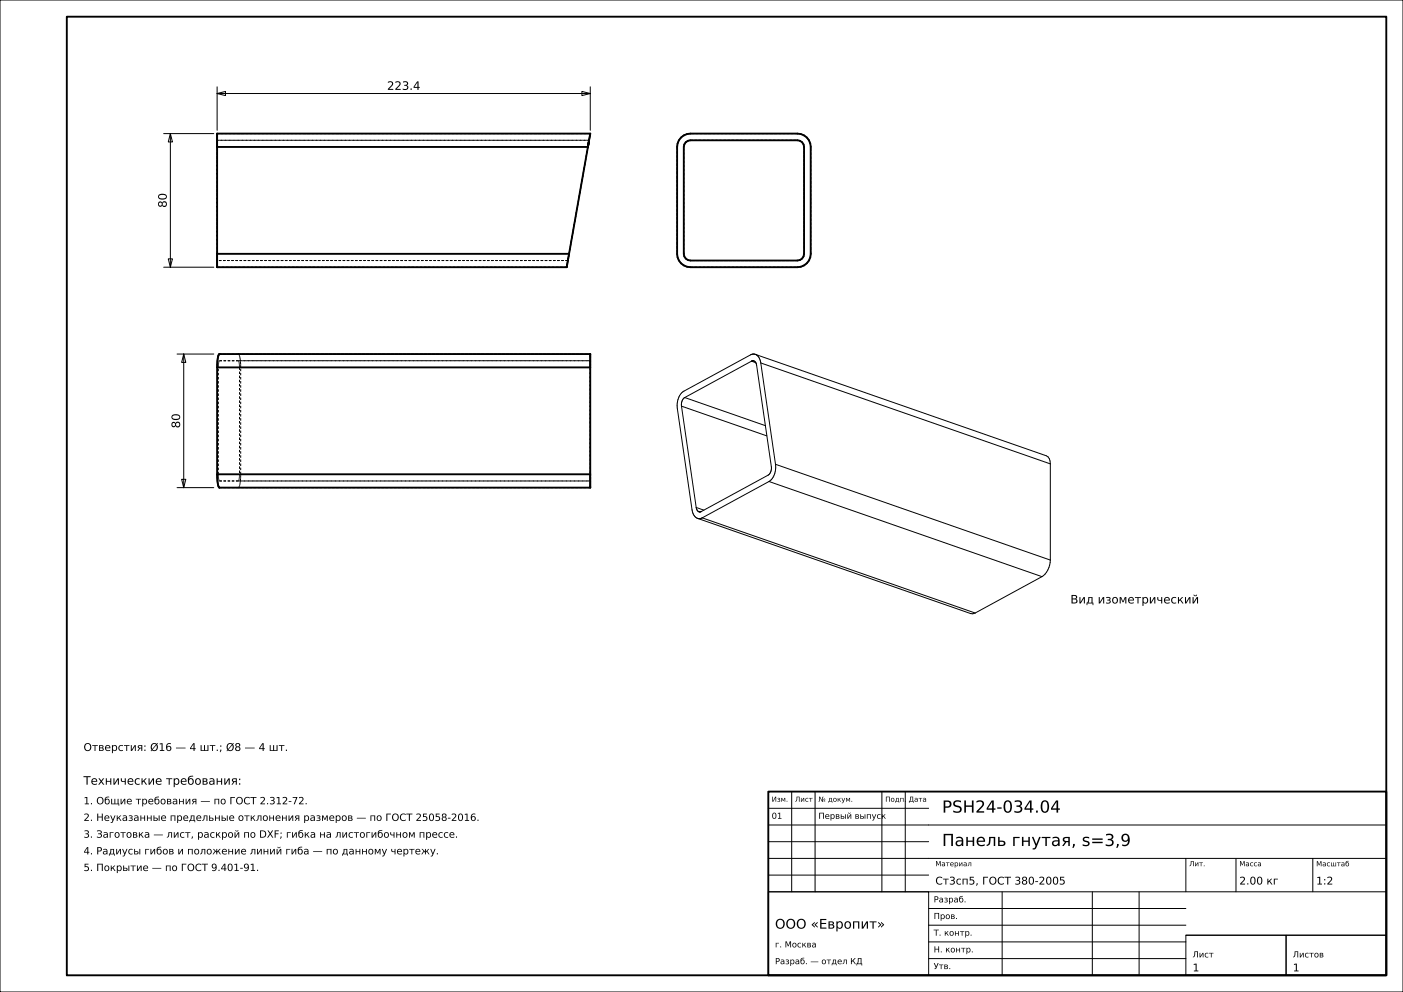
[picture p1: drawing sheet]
<svg xmlns="http://www.w3.org/2000/svg" width="420mm" height="297mm" viewBox="0 0 420 297" stroke-linecap="round" stroke-linejoin="round" font-family="sans-serif">
<g fill="none" stroke="#000" stroke-width=".3">
<path d="M0 0h420v297h-420zM49 40h15M51 40l.6 2.5h-1.2zM51 40v40M65 28l2.5-.6v1.2zM65 26v13M65 28h111.7M174.2 27.4l2.5 .6-2.5 .6zM176.7 26v13M50.4 77.5h1.2l-.6 2.5zM49 80h15M53 106h11"/>
<path d="M55 106l.6 2.5h-1.2zM55 106v40M205 119l-.8 1.1-.2 1.5M205 119l24.1 8.4M225 108.1l-20 10.9M225 108.1l1.2 .5M225.2 108l-.2 .1M225.2 108h.1M225.3 108h-.1M225.4 108h.1M225.4 108h-.1M225.5 108h.1"/>
<path d="M225.6 108l.1 .1M225.7 108.1l.6 .5M226.1 106.1l-.7-.1-.7 .2-20 10.9a5.3 5.3 0 0 0-1.9 5.2l4.4 30.6 .5 1.4 1.1 .9M226.1 106.1l1.1 .9 .5 1.7M226.1 106.1l87.1 30.4a2.36 2.36 0 0 1 1.2 2.4M226.3 108.6l4.6 31.1-.2 1.5-.8 1.1-20.3 11M227.7 108.7l4.5 30.3M227.7 108.7l86.7 30.2M204 121.6l4.4 30.3M204 121.6l25.6 8.9M232.2 139a5.3 5.3 0 0 1-2 5.2M232.2 139l82.2 28.7"/>
<path d="M314.4 138.9v28.8M53 146h11M54.4 143.5h1.2l-.6 2.5zM208.4 151.9a1.39 1.39 0 0 0 1 1.4M208.4 151.9l2.3 .8M208.8 155.2l81.8 28.5 1.3-.2M209.4 153.3h.1M209.6 153.3h-.1M210.2 155l-.7 .3-.7-.1M210.2 155l81.7 28.5M230.2 144.2l-20 10.8M230.2 144.2l81.7 28.4"/>
<path d="M311.9 172.6l-20 10.9M314.4 167.7a6.1 6.1 0 0 1-2.5 4.9M237 237v30M244 237v30M264 237v30M271 237v30M230 257h185M230 252h48M230 247h185M230 242h48M355 257v10M370 257v10"/>
<path d="M393 257v10M230 267h48v25h-48zM230 267h185M230 262h48M278 277h77M278 272h77M300 267v25M327 267v25M341 267v25M278 287h77M278 282h77M355 280h30v12h-30z"/>
<path d="M355 280h60M385 280h30v12h-30z"/>
</g>
<path d="M20 5h395v287h-395zM65 40h111.7l-7.1 40h-104.6zM65 44h111M203.9 41.2l.8-.7 2-.5h32a4 4 0 0 1 4 4v32a4 4 0 0 1-4 4h-32a4 4 0 0 1-4-4v-32l.5-2zM205.3 42.6l.6-.4 .8-.2h32a2 2 0 0 1 2 2v32a2 2 0 0 1-2 2h-32a2 2 0 0 1-2-2v-32l.2-.8zM65 76h105.4M65 110v32M65 110l.2-2.8 .5-1.2h111v40h-111l-.5-1.2-.2-2.8M65 110h111.7M65 142h111.7M230 237h185v55h-185z" fill="none" stroke="#000" stroke-width=".56"/>
<g fill="none" stroke="#000" stroke-width=".3" stroke-dasharray=".7 .5" stroke-linecap="butt">
<path d="M176.7 40h-111.7M206.7 40h-.4M238.7 40h-32M65 44v-.2M65 43.8v-.2M65 43.6v-.3M65 43.3v-.2M65 43.1v-.2M65 42.9v-.1M65 42.8v-.2M65 42.6v-.2M65 42.4v-.1"/>
<path d="M65 42.3v-.1M65 42.2v-.1M65 42.1v-.1M65 42h111.3M65 44v32M65 42v.1M65 42.1v.1M65 42.2v.1M65 42.3v.1M65 42.4v.2M65 42.6v.2M65 42.8v.1"/>
<path d="M65 42.9v.2M65 43.1v.2M65 43.3v.3M65 43.6v.2M65 43.8v.2M65 44v-.4M65 43.6v-.5M65 43.1v-.4M65 42.7v-.4M65 42.3v-.4M65 41.9v-.4M65 41.5v-.3"/>
<path d="M65 41.2v-.3M65 40.9v-.3M65 40.6v-.2M65 40.4v-.2M65 40.2v-.1M65 40.1v-.1M176 44l-5.6 32M176.1 43.6l-.1 .4M176.2 43.1l-.1 .5M176.2 42.7v.4M176.3 42.3l-.1 .4M176.3 42h-111.3"/>
<path d="M176.4 41.9l-.1 .4M176.4 41.5v.4M176.5 41.2l-.1 .3M176.5 40.9v.3M176.6 40.6l-.1 .3M176.6 40.4v.2M176.7 40.2l-.1 .2M176.7 40.1v.1M176.7 40v.1M202.7 44v32M202.7 43.6v.4M202.8 43.1l-.1 .5"/>
<path d="M202.9 42.7l-.1 .4M203.1 42.3l-.2 .4M203.3 41.9l-.2 .4M203.6 41.5l-.3 .4M203.9 41.2l-.3 .3M204.2 40.9l-.3 .3M204.6 40.6l-.4 .3M204.7 44v-.2M204.7 43.8l.1-.2M204.8 43.6v-.3M204.8 43.3l.1-.2M204.9 43.1l.1-.2"/>
<path d="M205 40.4l-.4 .2M205 42.9l.1-.1M205.1 42.8l.2-.2M205.3 42.6l.2-.2M205.4 40.2l-.4 .2M205.5 42.4l.1-.1M205.6 42.3l.2-.1M205.8 40.1l-.4 .1M205.8 42.2l.2-.1M206 42.1h.3M206.3 40l-.5 .1M206.3 42.1l.2-.1"/>
<path d="M206.5 42h.2M206.7 42h32M238.7 42h.2M238.9 42l.2 .1M239.1 42.1h.3M239.1 40h-.4M239.4 42.1l.2 .1M239.6 42.2l.2 .1M239.6 40.1l-.5-.1M239.8 42.3l.1 .1M239.9 42.4l.2 .2M240 40.2l-.4-.1"/>
<path d="M240.1 42.6l.2 .2M240.3 42.8l.1 .1M240.4 42.9l.1 .2M240.4 40.4l-.4-.2M240.5 43.1l.1 .2M240.6 43.3v.3M240.6 43.6l.1 .2M240.7 43.8v.2M240.7 44v32M240.8 40.6l-.4-.2M241.2 40.9l-.4-.3M241.5 41.2l-.3-.3"/>
<path d="M241.8 41.5l-.3-.3M242.1 41.9l-.3-.4M242.3 42.3l-.2-.4M242.5 42.7l-.2-.4M242.6 43.1l-.1-.4M242.7 43.6l-.1-.5M242.7 44v-.4M65 78v-.1M65 77.9v-.1M65 77.8v-.1M65 77.7v-.1M65 77.6v-.2"/>
<path d="M65 77.4v-.2M65 77.2v-.1M65 77.1v-.2M65 76.9v-.2M65 76.7v-.3M65 76.4v-.2M65 76.2v-.2M65 76v-32M65 80v-.1M65 79.9v-.1M65 79.8v-.2M65 79.6v-.2"/>
<path d="M65 79.4v-.3M65 79.1v-.3M65 78.8v-.3M65 78.5v-.4M65 78.1v-.4M65 77.7v-.4M65 77.3v-.4M65 76.9v-.5M65 76.4v-.4M65 76v.2M65 76.2v.2M65 76.4v.3"/>
<path d="M65 76.7v.2M65 76.9v.2M65 77.1v.1M65 77.2v.2M65 77.4v.2M65 77.6v.1M65 77.7v.1M65 77.8v.1M65 77.9v.1M169.7 80h-.1M169.7 79.9v.1M169.7 79.8v.1"/>
<path d="M169.7 79.6v.2M169.8 79.4l-.1 .2M169.8 79.1v.3M169.9 78.8l-.1 .3M169.9 78.5v.3M170 78.1l-.1 .4M170 78h-105M170 78v-.1M170 77.9v.1M170 77.9v-.1M170 77.8v.1M170 77.8l.1-.1"/>
<path d="M170 77.7v.4M170.1 77.7l-.1 .1M170.1 77.7v-.1M170.1 77.6v.1M170.1 77.6v-.2M170.1 77.4v.2M170.1 77.4v-.2M170.1 77.3l-.1 .4M170.1 77.2v.2M170.1 77.2l.1-.1M170.2 77.1l-.1 .1M170.2 77.1v-.2"/>
<path d="M170.2 76.9l-.1 .4M170.2 76.9v.2M170.2 76.9v-.2M170.2 76.7v.2M170.2 76.7l.1-.3M170.3 76.4l-.1 .5M170.3 76.4l-.1 .3M170.3 76.4v-.2M170.3 76.2v.2M170.3 76.2l.1-.2M170.4 76l-.1 .4M170.4 76l-.1 .2"/>
<path d="M170.4 76l5.6-32M202.7 76v.4M202.7 76.4l.1 .5M202.8 76.9l.1 .4M202.9 77.3l.2 .4M203.1 77.7l.2 .4M203.3 78.1l.3 .4M203.6 78.5l.3 .3M203.9 78.8l.3 .3M204.2 79.1l.4 .3M204.6 79.4l.4 .2M204.7 76v-32"/>
<path d="M204.7 76.2v-.2M204.8 76.4l-.1-.2M204.8 76.7v-.3M204.9 76.9l-.1-.2M205 79.6l.4 .2M205 77.1l-.1-.2M205.1 77.2l-.1-.1M205.3 77.4l-.2-.2M205.4 79.8l.4 .1M205.5 77.6l-.2-.2M205.6 77.7l-.1-.1M205.8 79.9l.5 .1"/>
<path d="M205.8 77.8l-.2-.1M206 77.9l-.2-.1M206.3 80h.4M206.3 77.9h-.3M206.5 78l-.2-.1M206.7 78h-.2M238.7 78h-32M238.9 78h-.2M239.1 77.9l-.2 .1M239.1 80l.5-.1M239.4 77.9h-.3M239.6 77.8l-.2 .1"/>
<path d="M239.6 79.9l.4-.1M239.8 77.7l-.2 .1M239.9 77.6l-.1 .1M240 79.8l.4-.2M240.1 77.4l-.2 .2M240.3 77.2l-.2 .2M240.4 77.1l-.1 .1M240.4 79.6l.4-.2M240.5 76.9l-.1 .2M240.6 76.7l-.1 .2M240.6 76.4v.3M240.7 76.2l-.1 .2"/>
<path d="M240.7 76v.2M240.8 79.4l.4-.3M241.2 79.1l.3-.3M241.5 78.8l.3-.3M241.8 78.5l.3-.4M242.1 78.1l.2-.4M242.3 77.7l.2-.4M242.5 77.3l.1-.4M242.6 76.9l.1-.5M242.7 76.4v-.4M242.7 76v-32M169.6 80h-104.6"/>
<path d="M206.7 80h32M238.7 80h.4M65.4 110v-.2M65.4 109.8v-.2M65.4 109.6v-.3M65.4 109.3v-.2M65.4 109.1v-.2M65.4 108.9v-.1M65.4 108.8l.1-.2M65.5 108.6v-.2M65.5 108.4v-.1M65.5 108.3l.1-.1"/>
<path d="M65.6 108.2v-.1M65.6 108.1l.1-.1M65.7 108h5.6M65.7 108h111M71.3 106h-5.6M71.3 108h.1M71.3 108h105.4M71.3 106h105.4M71.4 108v.1M71.4 108.1h.1M71.4 106h-.1M71.5 108.1v.1"/>
<path d="M71.5 108.2v.1M71.5 106.1l-.1-.1M71.5 108.3l.1 .1M71.6 108.4v.2M71.6 106.2l-.1-.1M71.6 108.6v.2M71.6 108.8v.1M71.6 108.9l.1 .2M71.7 106.4l-.1-.2M71.7 109.1v.2M71.7 109.3v.3M71.7 109.6v.2"/>
<path d="M71.7 109.8v.2M71.7 110v32M71.7 106.6v-.2M71.8 106.9l-.1-.3M71.8 107.2v-.3M71.9 107.5l-.1-.3M71.9 107.9v-.4M72 108.3l-.1-.4M72 108.7v-.4M72 109.1v-.4M72 109.6v-.5M72.1 110l-.1-.4"/>
<path d="M176.7 110v-.2M176.7 109.8v-.2M176.7 109.6v-.3M176.7 109.3v-.2M176.7 109.1v-.2M176.7 108.9v-.1M176.7 108.8v-.2M176.7 108.6v-.2M176.7 108.4v-.1M176.7 108.3v-.1M176.7 108.2v-.1M176.7 108.1v-.1"/>
<path d="M176.7 108v.1M176.7 108.1v.1M176.7 108.2v.1M176.7 108.3v.1M176.7 108.4v.2M176.7 108.6v.2M176.7 108.8v.1M176.7 108.9v.2M176.7 109.1v.2M176.7 109.3v.3M176.7 109.6v.2M176.7 109.8v.2"/>
<path d="M176.7 110v32M176.7 106v.1M176.7 106.1v.1M176.7 106.2v.2M176.7 106.4v.2M176.7 106.6v.3M176.7 106.9v.3M176.7 107.2v.3M176.7 107.5v.4M176.7 107.9v.4M176.7 108.3v.4M176.7 108.7v.4"/>
<path d="M176.7 109.1v.5M176.7 109.6v.4M65.4 142v-32M65.4 142.2v-.2M65.4 142.4v-.2M65.4 142.7v-.3M65.4 142.9v-.2M65.4 143.1v-.2M65.4 143.2v-.1M65.5 143.4l-.1-.2M65.5 143.6v-.2M65.5 143.7v-.1"/>
<path d="M65.6 143.8l-.1-.1M65.6 143.9v-.1M65.7 144l-.1-.1M65.7 146h5.6M65.7 144h111M71.3 146h.1M71.3 144h-5.6M71.3 144h105.4M71.4 144h-.1M71.4 143.9v.1M71.4 146l.1-.1M71.5 143.9h-.1"/>
<path d="M71.5 143.8v.1M71.5 145.9l.1-.1M71.5 143.7v.1M71.6 143.6l-.1 .1M71.6 145.8l.1-.2M71.6 143.4v.2M71.6 143.2v.2M71.6 143.1v.1M71.7 145.6v-.2M71.7 142.9l-.1 .2M71.7 142.7v.2M71.7 142.4v.3"/>
<path d="M71.7 142.2v.2M71.7 142v.2M71.7 145.4l.1-.3M71.8 145.1v-.3M71.8 144.8l.1-.3M71.9 144.5v-.4M71.9 144.1l.1-.4M72 143.7v-.4M72 143.3v-.4M72 142.9v-.5M72 142.4l.1-.4M72.1 142v-32"/>
<path d="M176.7 146h-105.4M176.7 142v.4M176.7 142.4v.5M176.7 142.9v.4M176.7 143.3v.4M176.7 143.7v.4M176.7 144.1v.4M176.7 144.5v.3M176.7 144.8v.3M176.7 145.1v.3M176.7 145.4v.2M176.7 145.6v.2"/>
<path d="M176.7 145.8v.1M176.7 145.9v.1M176.7 142v-32M176.7 144v-.1M176.7 143.9v-.1M176.7 143.8v-.1M176.7 143.7v-.1M176.7 143.6v-.2M176.7 143.4v-.2M176.7 143.2v-.1M176.7 143.1v-.2M176.7 142.9v-.2"/>
<path d="M176.7 142.7v-.3M176.7 142.4v-.2M176.7 142.2v-.2M176.7 142v.2M176.7 142.2v.2M176.7 142.4v.3M176.7 142.7v.2M176.7 142.9v.2M176.7 143.1v.1M176.7 143.2v.2M176.7 143.4v.2M176.7 143.6v.1"/>
<path d="M176.7 143.7v.1M176.7 143.8v.1M176.7 143.9v.1"/>
</g>
<g font-size="5">
<text x="282" y="243.3">PSH24-034.04</text>
<text x="282" y="253.3">Панель гнутая, s=3,9</text>
</g>
<text font-size="4" x="232" y="278">ООО «Европит»</text>
<g font-size="3.5">
<text x="115.9" y="26.9">223.4</text>
<text x="49.9" y="62.2" transform="rotate(-90 49.9 62.2)">80</text>
<text x="53.9" y="128.2" transform="rotate(-90 53.9 128.2)">80</text>
<text x="320.4" y="180.7">Вид изометрический</text>
<text x="25" y="234.9">Технические требования:</text>
</g>
<g font-size="3.2">
<text x="25" y="224.8">Отверстия: Ø16 — 4 шт.; Ø8 — 4 шт.</text>
<text x="280" y="264.8">Ст3сп5, ГОСТ 380-2005</text>
<text x="371" y="264.8">2.00 кг</text>
<text x="394" y="264.8">1:2</text>
<text x="357" y="290.8">1</text>
<text x="387" y="290.8">1</text>
</g>
<g font-size="3">
<text x="25" y="240.8">1. Общие требования — по ГОСТ 2.312-72.</text>
<text x="25" y="245.8">2. Неуказанные предельные отклонения размеров — по ГОСТ 25058-2016.</text>
<text x="25" y="250.8">3. Заготовка — лист, раскрой по DXF; гибка на листогибочном прессе.</text>
<text x="25" y="255.8">4. Радиусы гибов и положение линий гиба — по данному чертежу.</text>
<text x="25" y="260.8">5. Покрытие — по ГОСТ 9.401-91.</text>
</g>
<g font-size="2.5">
<text x="231" y="245.1">01</text>
<text x="245" y="245.1">Первый выпуск</text>
<text x="279.5" y="270.2">Разраб.</text>
<text x="279.5" y="275.1">Пров.</text>
<text x="279.5" y="280.1">Т. контр.</text>
<text x="232" y="283.6">г. Москва</text>
<text x="279.5" y="285.1">Н. контр.</text>
<text x="357" y="286.6">Лист</text>
<text x="387" y="286.6">Листов</text>
<text x="232" y="288.7">Разраб. — отдел КД</text>
<text x="279.5" y="290.1">Утв.</text>
</g>
<g font-size="2.1">
<text x="231" y="240">Изм.</text>
<text x="238" y="240">Лист</text>
<text x="245" y="240">№ докум.</text>
<text x="265" y="240">Подп.</text>
<text x="272" y="240">Дата</text>
<text x="280" y="259.3">Материал</text>
<text x="356" y="259.3">Лит.</text>
<text x="371" y="259.3">Масса</text>
<text x="394" y="259.4">Масштаб</text>
</g>
</svg>
